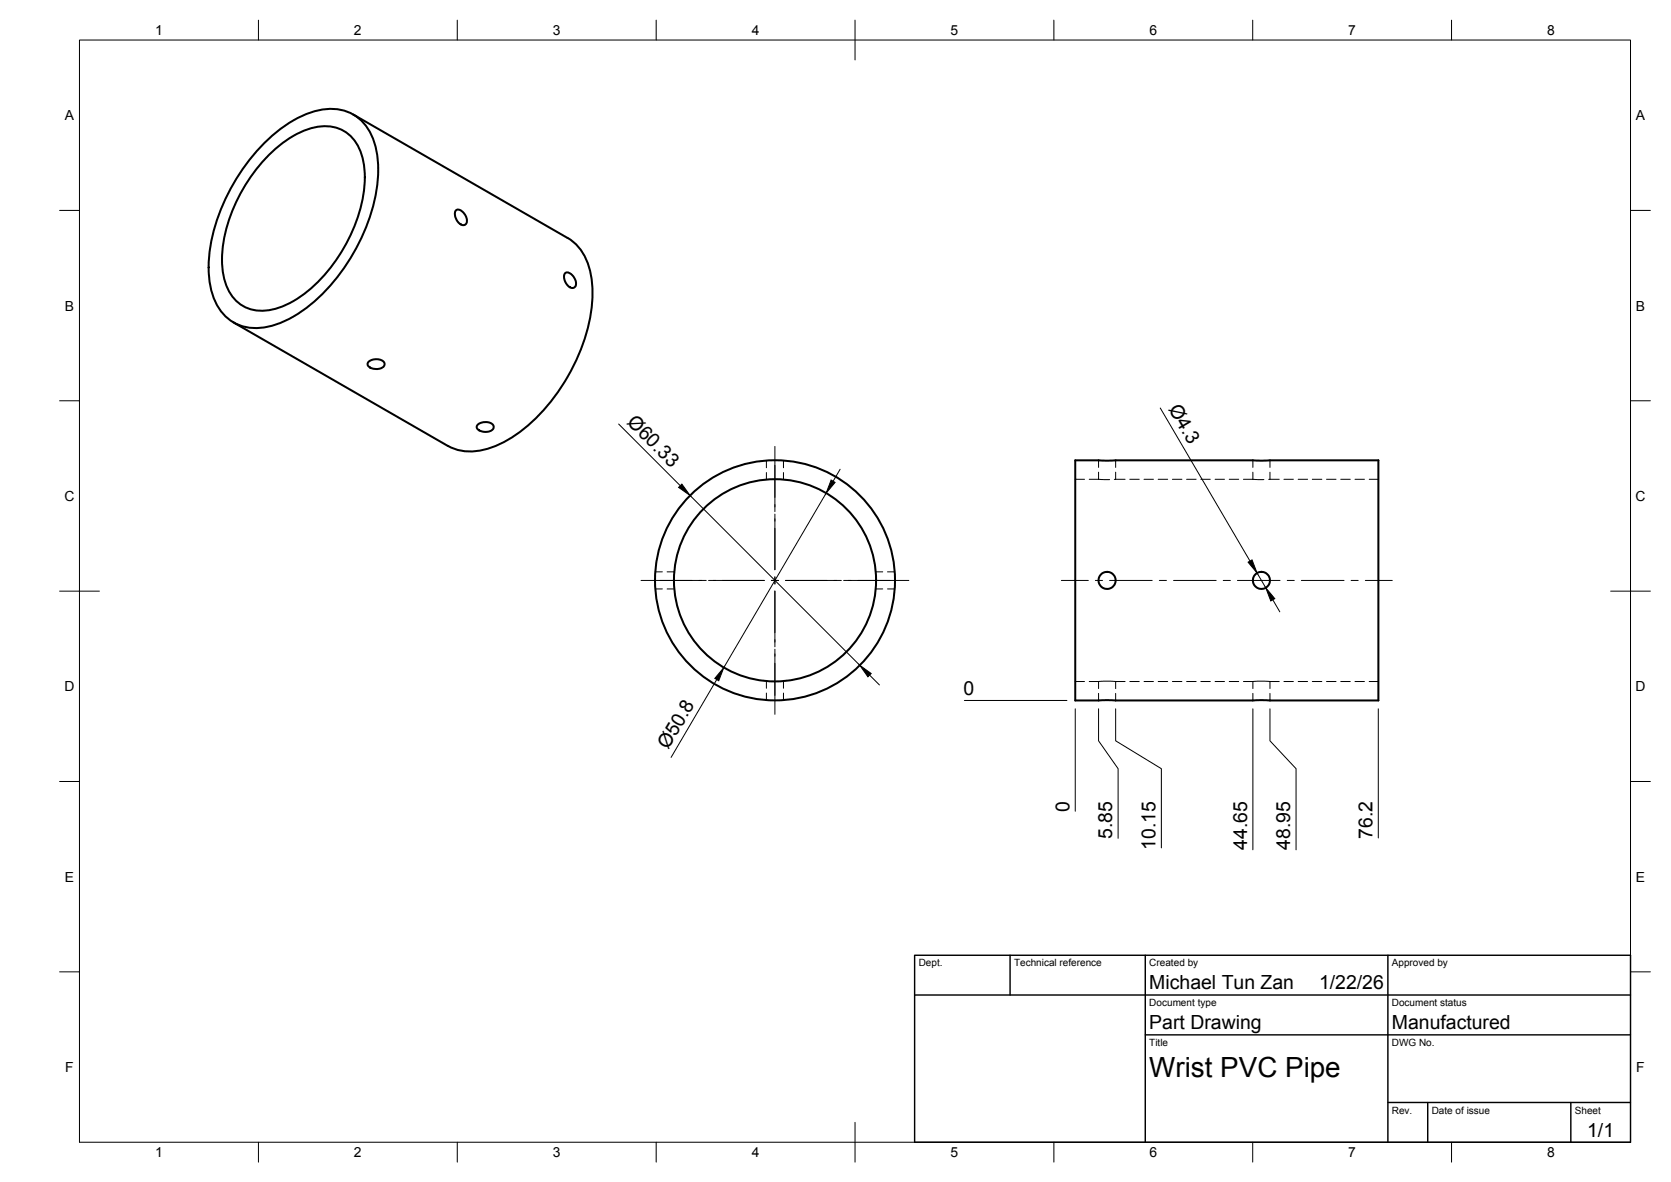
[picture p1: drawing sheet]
<svg xmlns="http://www.w3.org/2000/svg" width="420mm" height="297mm" viewBox="0 0 420 297" stroke-linecap="round" stroke-linejoin="round" font-family="sans-serif">
<!-- layer: Visible -->
<g fill="none" stroke="#000" stroke-width=".51">
<path d="M65.8 36.6a29.7 29.7 0 0 1 15-9 11.1 11.1 0 0 1 13.1 7.5 28.8 28.8 0 0 1-.3 17.6 48.6 48.6 0 0 1-18.2 25.8 18.6 18.6 0 0 1-13.4 3.7 11.4 11.4 0 0 1-8.9-9.2 34.8 34.8 0 0 1 3.1-21.9 51 51 0 0 1 9.6-14.5zM67.8 38.7a23.4 23.4 0 0 1 12.2-6.9 9.5 9.5 0 0 1 11.1 7.6 29.1 29.1 0 0 1-2.3 18.3 38.7 38.7 0 0 1-15 18 13.4 13.4 0 0 1-11.6 1.7 10.6 10.6 0 0 1-6.1-8.6 32.7 32.7 0 0 1 4.5-20.4 41.7 41.7 0 0 1 7.2-9.7zM88.8 28.8l53.9 31a13.4 13.4 0 0 1 6 10.2 40.3 40.3 0 0 1-5.9 24.6 40.3 40.3 0 0 1-18.4 17.5 13.4 13.4 0 0 1-11.8-.1M114.6 52.9a1.46 1.46 0 0 1 2.1 .7 2.07 2.07 0 0 1 .2 2.9 2.35 2.35 0 0 1-2.5-2.4v-.9zM142 68.7a1.49 1.49 0 0 1 2.1 .7 2.1 2.1 0 0 1 .3 2.9 2.32 2.32 0 0 1-2.5-2.2l-.1-.9zM58.7 81l53.9 31.1M92.6 91a2.79 2.79 0 0 1 4.1 .3 1.43 1.43 0 0 1-1.7 1.4 2.31 2.31 0 0 1-2.6-1.2zM120.1 106.8a2.78 2.78 0 0 1 4 .2 1.43 1.43 0 0 1-1.7 1.5 2.31 2.31 0 0 1-2.6-1.2zM270.4 115.7h76.2v60.3h-76.2z"/>
<circle cx="194.9" cy="145.8" r="25.4"/>
<circle cx="194.9" cy="145.8" r="30.2"/>
<circle cx="278.4" cy="145.9" r="2.15"/>
<circle cx="317.2" cy="145.9" r="2.15"/>
</g>
<!-- layer: Hidden -->
<g fill="none" stroke="#000" stroke-width=".25">
<path d="M192.7 115.8v1.7M192.7 118.8v1.7M197 115.8v1.7M197 118.8v1.7M276.2 115.7v1.8M276.2 118.7v1.7M280.5 115.7v1.8M280.5 118.7v1.7M315 115.7v1.8M315 118.7v1.7M319.3 115.7v1.8M319.3 118.7v1.7"/>
<path d="M270.4 120.4h2.3M273.9 120.4h2.3M276.2 120.4l2.8 .1M280.5 120.4l-.3 .1M280.5 120.4h2.4M284.1 120.4h2.3M287.7 120.4h2.3M291.2 120.4h2.4M294.8 120.4h2.4M298.4 120.4h2.4M301.9 120.4h2.4M305.5 120.4h2.4"/>
<path d="M309.1 120.4h2.4M312.7 120.4h2.3M315 120.4l2.8 .1M319.3 120.4l-.3 .1M319.3 120.4h2.3M322.8 120.4h2.4M326.4 120.4h2.4M330 120.4h2.4M333.5 120.4h2.4M337.1 120.4h2.4M340.7 120.4h2.4M344.3 120.4h2.3"/>
<path d="M164.8 143.7h1.7M164.8 148h1.7M167.7 143.7h1.8M167.7 148h1.8M220.2 143.7h1.8M220.2 148h1.8M223.2 143.7h1.7M223.2 148h1.7M192.7 171.2v1.8M192.7 174.2v1.7M197 171.2v1.8M197 174.2v1.7"/>
<path d="M270.4 171.3h2.3M273.9 171.3h2.3M276.2 171.3h4.3M276.2 171.3v1.7M276.2 174.3v1.7M280.5 171.3v1.7M280.5 174.3v1.7M280.5 171.3h2.4M284.1 171.3h2.3M287.7 171.3h2.3M291.2 171.3h2.4M294.8 171.3h2.4"/>
<path d="M298.4 171.3h2.4M301.9 171.3h2.4M305.5 171.3h2.4M309.1 171.3h2.4M312.7 171.3h2.3M315 171.3h4.3M315 171.3v1.7M315 174.3v1.7M319.3 171.3v1.7M319.3 174.3v1.7M319.3 171.3h2.3M322.8 171.3h2.4"/>
<path d="M326.4 171.3h2.4M330 171.3h2.4M333.5 171.3h2.4M337.1 171.3h2.4M340.7 171.3h2.4M344.3 171.3h2.3"/>
</g>
<!-- layer: BORDER -->
<g fill="none" stroke="#000" stroke-width=".25">
<path d="M20 10.1h390v276.9h-390zM65 5.1v5M115 5.1v5M165 5.1v5M215 5.1v10M265 5.1v5M315 5.1v5M365 5.1v5M15 52.9h5M410 52.9h5M15 100.7h5M410 100.7h5"/>
<path d="M15 148.6h10M405 148.6h10M15 196.4h5M410 196.4h5M15 244.2h5M410 244.2h5M65 287v5M115 287v5M165 287v5M215 282.1v9.9M265 287v5M315 287v5"/>
<path d="M365 287v5"/>
</g>
<!-- layer: TITLEBLOCK -->
<path d="M230 240.1h180v46.9h-180zM230 250h180M254 240.1v9.9M288 240.1v46.9M349 240.1v46.9M288 260.1h122M349 277.1h61M359 277.1v9.9M395 277.1v9.9" fill="none" stroke="#000" stroke-width=".36"/>
<!-- layer: Smart Centers -->
<g fill="none" stroke="#000" stroke-width=".25">
<path d="M194.8 112.2v16.4M194.8 129.2v14M161.2 145.9h16.4M178.2 145.9h14M194 145.9h1.7M194.8 145v1.8M194.8 148.5v14M197.5 145.9h14M212.1 145.9h16.4M266.9 145.9h6.7M275.4 145.9h1.8M279 145.9h10.7"/>
<path d="M291.5 145.9h1.8M295.1 145.9h10.7M307.6 145.9h1.8M311.1 145.9h10.8M323.7 145.9h1.7M327.2 145.9h10.7M339.7 145.9h1.8M343.3 145.9h6.8M194.8 163.1v16.4"/>
</g>
<!-- layer: FD_Dimensions -->
<g fill="none" stroke="#000" stroke-width=".25">
<path d="M155.6 106.6l15.4 15.5M211.2 117.9l-1.7 3M291.7 102.5l22.6 38.5M173.5 124.5l42.7 42.7M207.7 124l-25.7 43.8M316.1 144l2.2 3.7M320 150.7l1.8 3.1M180.2 170.8l-11.5 19.5M218.7 169.7l2.4 2.4M242.5 176h25.8M270.4 178.1v25.8M276.2 178.1v8.1l4.9 7v17.5"/>
<path d="M280.5 178.1v8.1l11.5 7v19.9M315 178.1v35.5M319.3 178.1v8.1l6.6 7v20.4M346.6 178.1v32.5"/>
</g>
<path d="M171.4 121.7l2.1 2.8-2.9-2zM209 120.6l1 .6-2.3 2.8zM313.8 141.3l1-.6 1.3 3.3zM318.3 147.7l2.2 2.7-1 .6zM182 167.8l-1.3 3.3-1-.6zM216.2 167.2l2.9 2.1-.9 .8z" fill="#000" stroke="#000" stroke-width=".25"/>
<text font-size="7" x="289" y="270.6">Wrist PVC Pipe</text>
<g font-size="4.9">
<text x="157.5" y="106.3" transform="rotate(45 157.5 106.3)">Ø60.33</text>
<text x="293.7" y="102.8" transform="rotate(60 293.7 102.8)">Ø4.3</text>
<text x="242.3" y="174.6">0</text>
<text x="168" y="188.5" transform="rotate(-60 168 188.5)">Ø50.8</text>
<text x="268.9" y="204.1" transform="rotate(-90 268.9 204.1)">0</text>
<text x="279.7" y="210.9" transform="rotate(-90 279.7 210.9)">5.85</text>
<text x="290.6" y="213.6" transform="rotate(-90 290.6 213.6)">10.15</text>
<text x="313.6" y="213.6" transform="rotate(-90 313.6 213.6)">44.65</text>
<text x="324.4" y="213.6" transform="rotate(-90 324.4 213.6)">48.95</text>
<text x="345.1" y="210.8" transform="rotate(-90 345.1 210.8)">76.2</text>
<text x="289" y="248.5">Michael Tun Zan</text>
<text x="331.7" y="248.5">1/22/26</text>
<text x="289" y="258.6">Part Drawing</text>
<text x="350" y="258.6">Manufactured</text>
<text x="399.1" y="285.7">1/1</text>
</g>
<g font-size="3.5">
<text x="39" y="8.8">1</text>
<text x="89" y="8.8">2</text>
<text x="139" y="8.8">3</text>
<text x="189" y="8.8">4</text>
<text x="239" y="8.8">5</text>
<text x="289" y="8.8">6</text>
<text x="339" y="8.8">7</text>
<text x="389" y="8.8">8</text>
<text x="16.3" y="30.2">A</text>
<text x="411.3" y="30.2">A</text>
<text x="16.3" y="78">B</text>
<text x="411.3" y="78">B</text>
<text x="16.2" y="125.9">C</text>
<text x="411.2" y="125.9">C</text>
<text x="16.2" y="173.7">D</text>
<text x="411.2" y="173.7">D</text>
<text x="16.3" y="221.6">E</text>
<text x="411.3" y="221.6">E</text>
<text x="16.4" y="269.4">F</text>
<text x="411.4" y="269.4">F</text>
<text x="39" y="290.8">1</text>
<text x="89" y="290.8">2</text>
<text x="139" y="290.8">3</text>
<text x="189" y="290.8">4</text>
<text x="239" y="290.8">5</text>
<text x="289" y="290.8">6</text>
<text x="339" y="290.8">7</text>
<text x="389" y="290.8">8</text>
</g>
<g font-size="2.5">
<text x="231" y="242.9">Dept.</text>
<text x="255" y="242.9">Technical reference</text>
<text x="289" y="242.9">Created by</text>
<text x="350" y="242.9">Approved by</text>
<text x="289" y="252.8">Document type</text>
<text x="350" y="252.8">Document status</text>
<text x="289" y="262.9">Title</text>
<text x="350" y="262.9">DWG No.</text>
<text x="350" y="279.9">Rev.</text>
<text x="360" y="279.9">Date of issue</text>
<text x="396" y="279.9">Sheet</text>
</g>
</svg>
